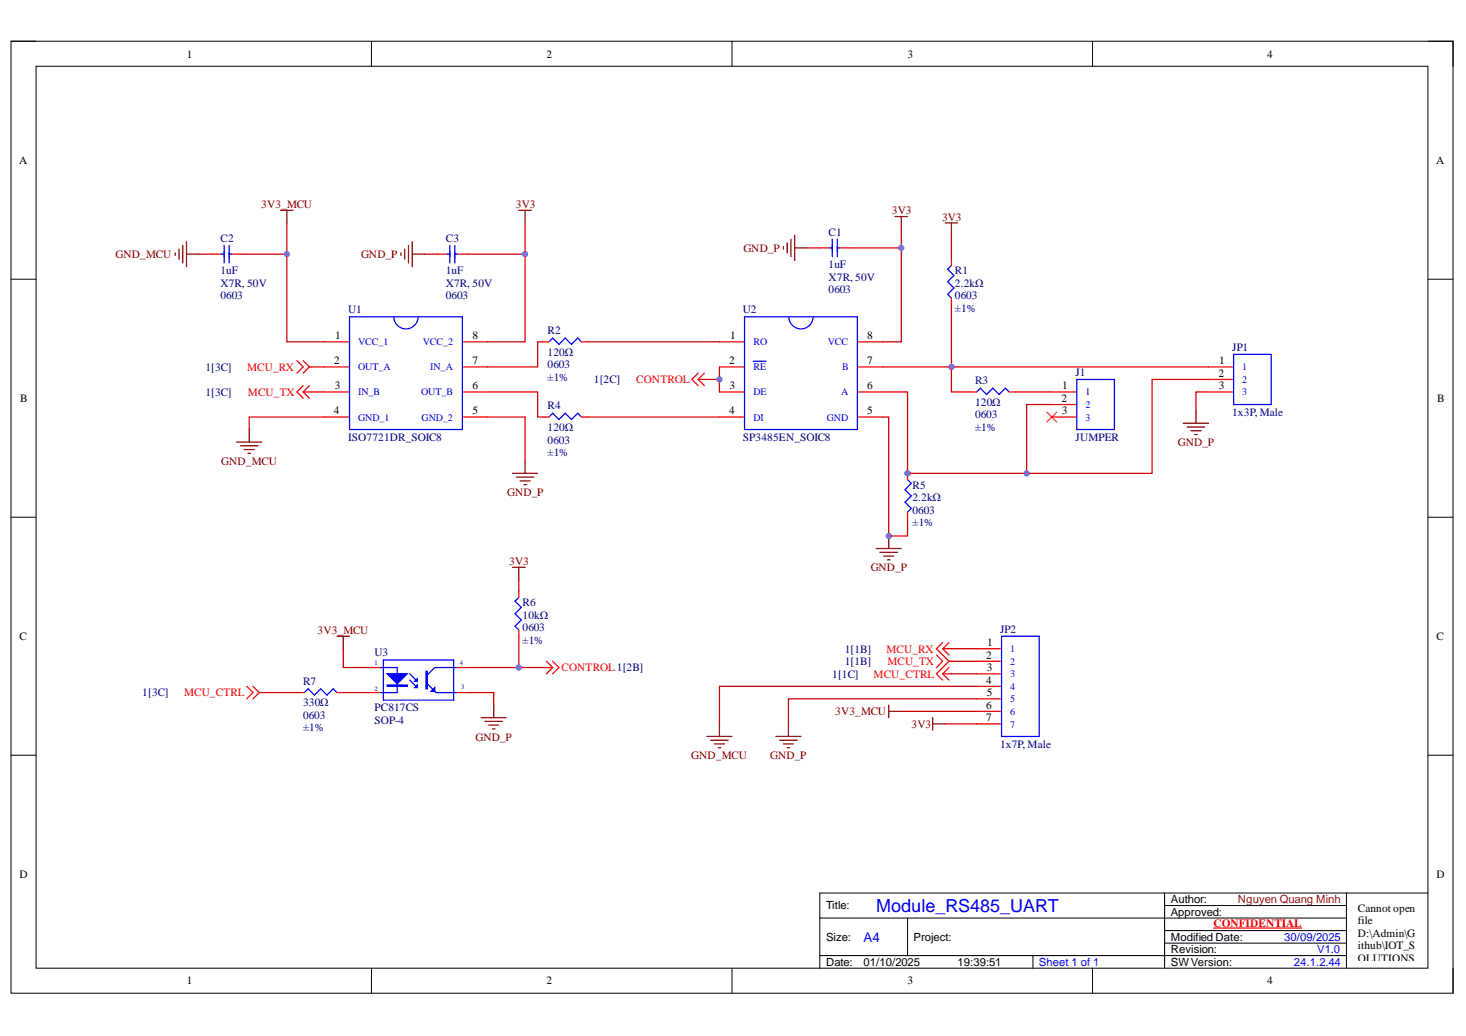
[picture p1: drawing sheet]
# Altium project Module_RS485_UART_V1.0.PrjPcb
1 sheet, 16 parts. Net scope: global (net labels, ports and power ports of the same name join across sheets).
Board files: PCB_V1.0.PcbDoc, Panel_V1.0.PcbDoc

## Sheet Schematic.SchDoc: Module_RS485_UART
size A4; Author: Nguyen Quang Minh; Organization: My Company; Address1: Address Line 1; Address2: Address Line 2; Address3: Address Line 3; Address4: Address Line 4; Revision: V1.0; SheetNumber: 000; SheetTotal: 999

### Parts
C1  1uF  Temperature Coefficient: X7R, 50V  Package: 0603  [C0603]
C2  1uF  Temperature Coefficient: X7R, 50V  Package: 0603  [C0603]
C3  1uF  Temperature Coefficient: X7R, 50V  Package: 0603  [C0603]
J1  JUMPER  [JUMPER_SHUNT_3P]
JP1  1x3P, Male  [JST S3B-XH-A(LF)(SN)]
JP2  1x7P, Male  [S7B-XH-A(LF)(SN)]
R1  2.2kΩ  Package: 0603  Tolerance: ±1%  [R0603]
R2  120Ω  Package: 0603  Tolerance: ±1%  [R0603]
R3  120Ω  Package: 0603  Tolerance: ±1%  [R0603]
R4  120Ω  Package: 0603  Tolerance: ±1%  [R0603]
R5  2.2kΩ  Package: 0603  Tolerance: ±1%  [R0603]
R6  10kΩ  Package: 0603  Tolerance: ±1%  [R0603]
R7  330Ω  Package: 0603  Tolerance: ±1%  [R0603]
U1  ISO7721DR_SOIC8  [SOIC-8]
U2  SP3485EN_SOIC8  [SOIC-8]
U3  PC817CS  [SOP-4]

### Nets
3V3: C1.2 C3.2 JP2.7 R1.2 R6.2 U1.8(VCC_2) U2.8(VCC)
3V3_MCU: C2.2 JP2.6 U1.1(VCC_1) U3.1(A)
GND_MCU: C2.1 JP2.4 U1.4(GND_1)
GND_P: C1.1 C3.1 JP1.3 JP2.5 R5.2 U1.5(GND_2) U2.5(GND) U3.3(E)
CONTROL: R6.1 U2.2(~{RE}) U2.3(DE) U3.4(C) ; off-sheet CONTROL
MCU_CTRL: JP2.3 R7.1 ; off-sheet MCU_CTRL
MCU_RX: JP2.1 U1.2(OUT_A) ; off-sheet MCU_RX
MCU_TX: JP2.2 U1.3(IN_B) ; off-sheet MCU_TX
NetJ1_1: J1.1 R3.2
NetJ1_2: J1.2 JP1.2 R5.1 U2.6(A)
NetJP1_1: JP1.1 R1.1 R3.1 U2.7(B)
NetR2_1: R2.1 U1.7(IN_A)
NetR2_2: R2.2 U2.1(RO)
NetR4_1: R4.1 U1.6(OUT_B)
NetR4_2: R4.2 U2.4(DI)
NetR7_2: R7.2 U3.2(K)

Not connected (* = marked no-connect by the designer): J1 3*
